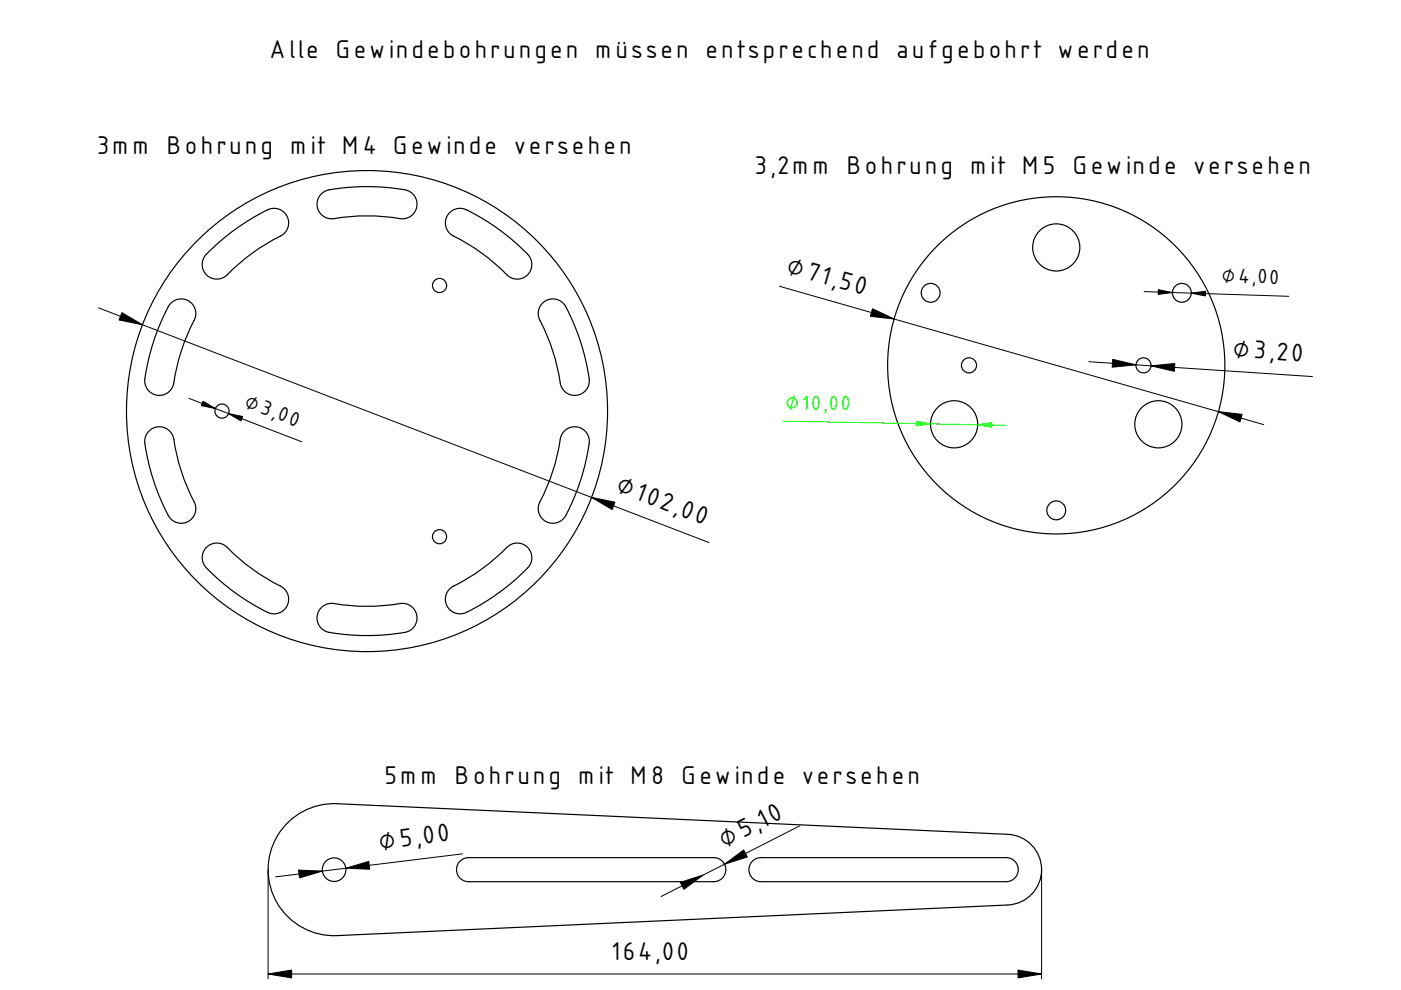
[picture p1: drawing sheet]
<svg xmlns="http://www.w3.org/2000/svg" width="297mm" height="210mm" viewBox="0 0 297 210" stroke-linecap="round" stroke-linejoin="round" font-family="sans-serif">
<g fill="none" stroke="#000" stroke-width=".25">
<path d="M43.7 53.9a45.2 45.2 0 0 1 13.7-9.7 3.1 3.1 0 0 1 3.6 2 3.1 3.1 0 0 1-1.5 3.8 44.2 44.2 0 0 0-11.9 8.7 3.1 3.1 0 0 1-4-.7 3.1 3.1 0 0 1 .1-4.1zM68 41.2a4 4 0 0 1 3-1.2 45 45 0 0 1 15.5 .4 3.1 3.1 0 0 1 1.8 3.8 3.1 3.1 0 0 1-3.5 2.2 44.2 44.2 0 0 0-14.7 0 3.1 3.1 0 0 1-2.6-1.9 3.1 3.1 0 0 1 .5-3.3zM95.1 45.3a3.1 3.1 0 0 1 3.8-.8 45.2 45.2 0 0 1 13.4 10 3.1 3.1 0 0 1-.7 4 3.1 3.1 0 0 1-4.2-.3 44.2 44.2 0 0 0-11.8-8.5 3.1 3.1 0 0 1-.5-4.4zM36.1 64.4a3.1 3.1 0 0 1 4.1-.5 3.1 3.1 0 0 1 1 4 44.2 44.2 0 0 0-4.5 14 3.1 3.1 0 0 1-3.7 1.8 3.1 3.1 0 0 1-2.3-3.4 45.2 45.2 0 0 1 5.4-15.9zM115.2 64.1a3.1 3.1 0 0 1 4.8 .9 45.2 45.2 0 0 1 4.9 16 3.1 3.1 0 0 1-3 2.8 3.1 3.1 0 0 1-3.1-2.6 44.2 44.2 0 0 0-4.6-14 3.1 3.1 0 0 1 1-3.1zM31.5 91.5a3.1 3.1 0 0 1 3.2-.9 3.1 3.1 0 0 1 2.2 2.5 44.2 44.2 0 0 0 4.5 14 3.1 3.1 0 0 1-1.9 3.6 3.1 3.1 0 0 1-3.8-1.4 45.2 45.2 0 0 1-5-16l.1-.7zM119.7 91.3a3.1 3.1 0 0 1 3.6-.5 3.1 3.1 0 0 1 1.6 3.2 45.2 45.2 0 0 1-5.3 15.9 3.1 3.1 0 0 1-4.1 .5 3.1 3.1 0 0 1-1-4 44.2 44.2 0 0 0 4.5-14zM43.8 116a3.1 3.1 0 0 1 4.4 .1 44.2 44.2 0 0 0 11.9 8.6 3.1 3.1 0 0 1 .6 4 3.1 3.1 0 0 1-4 1.1 45.2 45.2 0 0 1-13.4-10 3.1 3.1 0 0 1 .5-3.8zM68.3 128.7a3.6 3.6 0 0 1 3.7-.6 45.1 45.1 0 0 0 13.5-.2 3.1 3.1 0 0 1 2.9 3 3.1 3.1 0 0 1-2.6 3.2 45.2 45.2 0 0 1-16.7-.2 3.1 3.1 0 0 1-.8-5.2zM95.6 124.7a47.2 47.2 0 0 0 12.4-9.1 3.1 3.1 0 0 1 4.1 .7 3.1 3.1 0 0 1-.2 4.1 45.2 45.2 0 0 1-13.7 9.7 3.1 3.1 0 0 1-3.4-1.7 3.1 3.1 0 0 1 .8-3.7z"/>
<circle cx="93.2" cy="60.5" r="1.5"/>
<circle cx="47.1" cy="87.2" r="1.5"/>
<circle cx="77.8" cy="87.2" r="51"/>
<circle cx="93.2" cy="113.8" r="1.5"/>
</g>
<path d="M20.9 65.3l129.4 49.7M40.1 84.5l23.9 9.2" fill="none" stroke="#000" stroke-width=".21"/>
<path d="M25.8 66.3l4.4 2.6-5-1.1zM43 85.1l2.7 1.5-3-.6zM48.5 87.7l2.9 .6-.3 .9zM125.4 105.5l5 1-.6 1.5z" fill="#000" stroke="#000" stroke-width=".21"/>
<g fill="#fff">
<circle cx="223.9" cy="77.5" r="35.8"/>
<circle cx="202.3" cy="90" r="5"/>
<circle cx="245.6" cy="90" r="5"/>
<circle cx="223.9" cy="52.5" r="5"/>
<circle cx="197.3" cy="62.1" r="2"/>
<circle cx="223.9" cy="108.2" r="2"/>
<circle cx="250.6" cy="62.1" r="2"/>
<circle cx="205.4" cy="77.5" r="1.6"/>
<circle cx="242.4" cy="77.5" r="1.6"/>
</g>
<g fill="none" stroke="#000" stroke-width=".25">
<circle cx="223.9" cy="52.5" r="5"/>
<circle cx="197.3" cy="62.1" r="2"/>
<circle cx="205.4" cy="77.5" r="1.6"/>
<circle cx="223.9" cy="77.5" r="35.8"/>
<circle cx="242.4" cy="77.5" r="1.6"/>
<circle cx="250.6" cy="62.1" r="2"/>
<circle cx="202.3" cy="90" r="5"/>
<circle cx="245.6" cy="90" r="5"/>
<circle cx="223.9" cy="108.2" r="2"/>
</g>
<path d="M165.3 60.7l102.6 29.3M230.9 76.7l47.4 3.1M242.6 61.8l30.6 1" fill="none" stroke="#000" stroke-width=".21"/>
<path d="M185 65.5l4.6 2.1-5.1-.5zM235.9 76.2l4.9 1.2-5 .5zM244 77.6l5.1-.5-.1 1.6zM245.6 61.4l3 .6-3 .4zM252.6 62.2l3-.5v1zM258.3 87.3l5.1 .6-.5 1.6z" fill="#000" stroke="#000" stroke-width=".21"/>
<path d="M166 89.3l47.3 .9" fill="none" stroke="#0f0" stroke-width=".21"/>
<g fill="#0f0" stroke="#0f0" stroke-width=".21">
<path d="M194.3 89.3l3 .6-3 .4z"/>
<path d="M207.3 90.1l3-.5v1z"/>
</g>
<g fill="#fff">
<path d="M61.2 174.2a14 14 0 0 1 10.3-3.8l142.2 6.5a7.5 7.5 0 0 1 7.1 7.5 7.5 7.5 0 0 1-7.1 7.5l-142.2 6.5a14 14 0 0 1-13.5-8.5 14 14 0 0 1 3.2-15.7z" fill-rule="evenodd"/>
<path d="M97.4 182.8a2.55 2.55 0 0 1 1.9-1h52a2.55 2.55 0 0 1 2.6 2.6 2.55 2.55 0 0 1-2.6 2.5h-52a2.55 2.55 0 0 1-2.3-1.4 2.55 2.55 0 0 1 .4-2.7z" fill-rule="evenodd"/>
<path d="M159.3 182.8a2.55 2.55 0 0 1 2-1h52a2.55 2.55 0 0 1 2.6 2.6 2.55 2.55 0 0 1-2.6 2.5h-52a2.55 2.55 0 0 1-2.3-1.4 2.55 2.55 0 0 1 .3-2.7z" fill-rule="evenodd"/>
<circle cx="70.8" cy="184.4" r="2.5"/>
</g>
<g fill="none" stroke="#000" stroke-width=".25">
<path d="M61.2 174.2a14 14 0 0 1 10.3-3.8l142.2 6.5a7.5 7.5 0 0 1 7.1 7.5 7.5 7.5 0 0 1-7.1 7.5l-142.2 6.5a14 14 0 0 1-13.5-8.5 14 14 0 0 1 3.2-15.7zM97.4 182.8a2.55 2.55 0 0 1 1.9-1h52a2.55 2.55 0 0 1 2.6 2.6 2.55 2.55 0 0 1-2.6 2.5h-52a2.55 2.55 0 0 1-2.3-1.4 2.55 2.55 0 0 1 .4-2.7zM159.7 182.4l1.1-.5 .5-.1h52a2.55 2.55 0 0 1 2.6 2.6 2.55 2.55 0 0 1-2.6 2.5h-52a2.55 2.55 0 0 1-2.4-1.7 2.55 2.55 0 0 1 .8-2.8z"/>
<circle cx="70.8" cy="184.4" r="2.5"/>
</g>
<path d="M169.6 175.1l-29.4 15M56.8 184.4v23.1M98.1 181l-39.7 4.9M220.8 184.4v23.1M56.8 206.5h164" fill="none" stroke="#000" stroke-width=".21"/>
<path d="M63.3 184.5l5.1 .2-4.9 1.4zM73.3 184.1l4.9-1.5 .2 1.7zM144.2 187.1l4.9-1.6-4.1 3.1zM153.6 183.2l4.1-3 .7 1.5zM56.8 206.5l5-.8v1.6zM215.8 205.7l5 .8-5 .8z" fill="#000" stroke="#000" stroke-width=".21"/>
<g font-size="6.7">
<text x="57.3" y="12.3">Alle Gewindebohrungen müssen entsprechend aufgebohrt werden</text>
<text x="20.7" y="32.7">3mm Bohrung mit M4 Gewinde versehen</text>
<text x="160.1" y="36.8">3,2mm Bohrung mit M5 Gewinde versehen</text>
<text x="166.6" y="57.9" transform="rotate(16 166.6 57.9)">⌀71,50</text>
<text x="261.4" y="75.7" transform="rotate(4 261.4 75.7)">⌀3,20</text>
<text x="130.5" y="104.2" transform="rotate(21 130.5 104.2)">⌀102,00</text>
<text x="81.6" y="166.2">5mm Bohrung mit M8 Gewinde versehen</text>
<text x="153.6" y="179.8" transform="rotate(-27 153.6 179.8)">⌀5,10</text>
<text x="80.6" y="180.1" transform="rotate(-7 80.6 180.1)">⌀5,00</text>
<text x="129.9" y="203.5">164,00</text>
</g>
<g font-size="5.4">
<text x="259" y="59.8" transform="rotate(2 259 59.8)">⌀4,00</text>
<text x="51.7" y="86.2" transform="rotate(21 51.7 86.2)">⌀3,00</text>
</g>
<text font-size="5.4" fill="#0f0" x="166.6" y="86.8" transform="rotate(1 166.6 86.8)">⌀10,00</text>
</svg>
